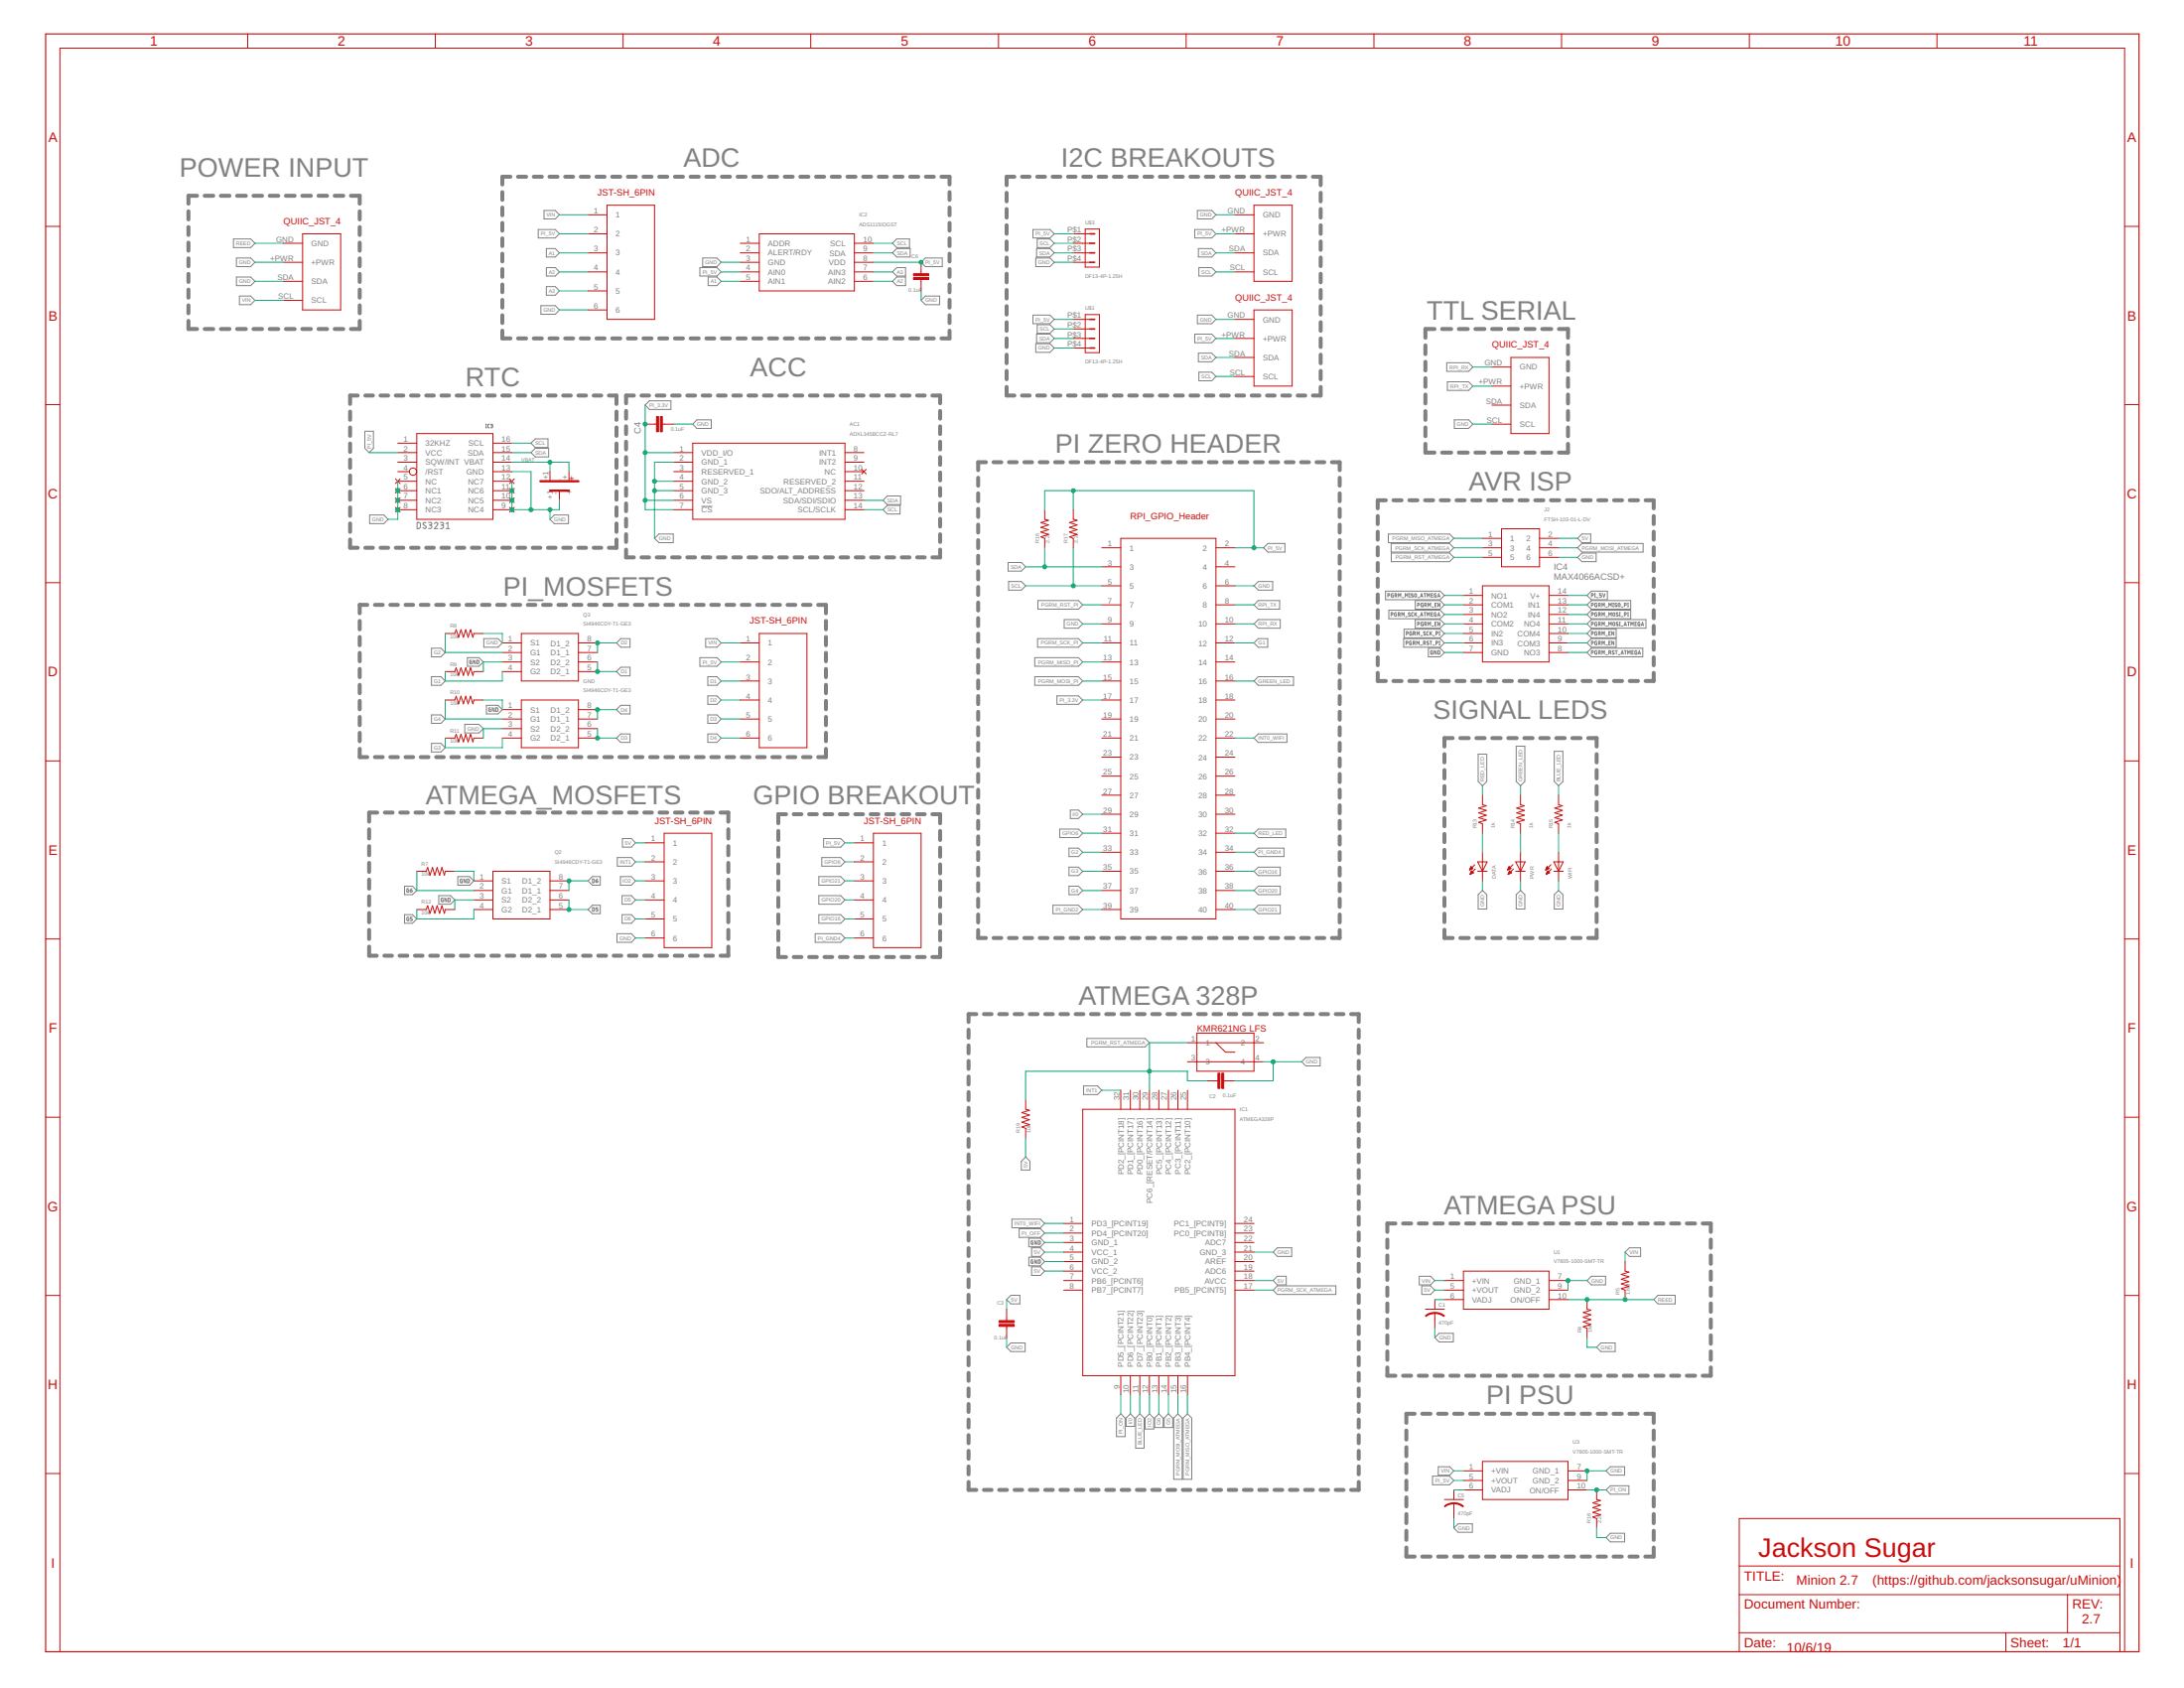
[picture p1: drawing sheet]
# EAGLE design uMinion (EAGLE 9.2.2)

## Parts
AC1  ADXL345BCCZ-RL7  [CC-14-1]
C1  470pF  C-USC1206  [C1206]
C2  0.1uF  CC0805KRX7R9BB104  [CAP_0805]
C3  0.1uF  CC0805KRX7R9BB104  [CAP_0805]
C4  0.1uF  CC0805KRX7R9BB104  [CAP_0805]
C5  470pF  C-USC1206  [C1206]
C6  0.1uF  CC0805KRX7R9BB104  [CAP_0805]
DATA  LED_E  [LED_1206]
GND  SI4946CDY-T1-GE3  [SOIC127P600X175-8N]
IC1  ATMEGA328P  ATMEGA328P-AU  [QFP80P900X900X120-32N]
IC2  ADS1115IDGST  [SOP50P490X110-10N]
IC3  DS3231/SO  [SO16W]
IC4  MAX4066ACSD+  [SOIC127P600X175-14N]
J2  FTSH-103-01-L-DV  [SAMTEC_FTSH-103-01-L-DV]
PWR  LED_E  [LED_1206]
Q2  SI4946CDY-T1-GE3  [SOIC127P600X175-8N]
Q3  SI4946CDY-T1-GE3  [SOIC127P600X175-8N]
R4  1M  10KOHM-0603-1/10W-1%  [0603]
R5  1.6M  10KOHM-0603-1/10W-1%  [0603]
R7  10k  10KOHM-0603-1/10W-1%  [0603]
R8  10k  10KOHM-0603-1/10W-1%  [0603]
R9  10k  10KOHM-0603-1/10W-1%  [0603]
R10  10k  10KOHM-0603-1/10W-1%  [0603]
R11  10k  10KOHM-0603-1/10W-1%  [0603]
R12  10k  10KOHM-0603-1/10W-1%  [0603]
R13  1k  R-US_M1206  [M1206]
R14  1k  R-US_M1206  [M1206]
R15  1k  R-US_M1206  [M1206]
R16  2.2k  10KOHM-0603-1/10W-1%  [0603]
R17  2.2k  10KOHM-0603-1/10W-1%  [0603]
R18  2.2k  10KOHM-0603-1/10W-1%  [0603]
R19  10k  10KOHM-0603-1/10W-1%  [0603]
U1  V7805-1000-SMT-TR  [V7805500SMTTR]
U3  V7805-1000-SMT-TR  [V7805500SMTTR]
U$1  DF13-4P-1.25H  [DF13A-4P-1.25H]
U$2  JST-SH_6PIN  [JST-SH_6PIN]
U$3  DF13-4P-1.25H  [DF13A-4P-1.25H]
U$5  QUIIC_JST_4  [QUIIC_JST_4]
U$6  QUIIC_JST_4  [QUIIC_JST_4]
U$7  QUIIC_JST_4  [QUIIC_JST_4]
U$8  JST-SH_6PIN  [JST-SH_6PIN]
U$9  40PIN_FEMALE_HEADER_SMD  [40PIN_FEMALE_HEADER_SMD]
U$10  QUIIC_JST_4  [QUIIC_JST_4]
U$11  CR1220_HOLDER  [CR1220_HOLDER]
U$12  KMR621NGLFS  [KMR621NGLFS]
U$13  JST-SH_6PIN  [JST-SH_6PIN]
U$14  JST-SH_6PIN  [JST-SH_6PIN]
WIFI  LED_E  [LED_1206]

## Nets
5V: C3.1 IC1.4(VCC_1) IC1.6(VCC_2) IC1.18(AVCC) J2.2 R19.1 U1.5(+VOUT) U$14.1
A1: IC2.5(AIN1) U$2.3
A2: IC2.6(AIN2) U$2.4
A3: IC2.7(AIN3) U$2.5
BLUE_LED: IC1.11(PD7_[PCINT23]) R15.2
D1: Q3.5(D2_1) Q3.6(D2_2) U$8.3
D2: Q3.7(D1_1) Q3.8(D1_2) U$8.4
D3: GND.5(D2_1) GND.6(D2_2) U$8.5
D4: GND.7(D1_1) GND.8(D1_2) U$8.6
D5: Q2.5(D2_1) Q2.6(D2_2) U$14.4
D6: Q2.7(D1_1) Q2.8(D1_2) U$14.5
G1: Q3.4(G2) R9.1 U$9.12
G2: Q3.2(G1) R8.1 U$9.33
G3: GND.4(G2) R11.1 U$9.35
G4: GND.2(G1) R10.1 U$9.37
G5: IC1.14(PB2_[PCINT2]) Q2.4(G2) R12.1
G6: IC1.13(PB1_[PCINT1]) Q2.2(G1) R7.1
GND: AC1.2(GND_1) AC1.4(GND_2) AC1.5(GND_3) C1.2 C2.2 C3.2 C4.2 C5.2 C6.2 DATA.C GND.1(S1) GND.3(S2) IC1.3(GND_1) IC1.5(GND_2) IC1.21(GND_3) IC2.3(GND) IC3.5(NC) IC3.6(NC1) IC3.7(NC2) IC3.8(NC3) IC3.9(NC4) IC3.10(NC5) IC3.11(NC6) IC3.12(NC7) IC3.13(GND) IC4.7(GND) J2.6 PWR.C Q2.1(S1) Q2.3(S2) Q3.1(S1) Q3.3(S2) R4.1 R7.2 R8.2 R9.2 R10.2 R11.2 R12.2 R18.1 U1.7(GND_1) U1.9(GND_2) U3.7(GND_1) U3.9(GND_2) U$1.P$4 U$2.6 U$3.P$4 U$5.SCL U$6.GND U$7.GND U$9.6 U$9.9 U$10.+PWR U$10.SDA U$11.- U$12.4 U$14.6 WIFI.C
GPIO6: U$9.31 U$13.2
GPIO16: U$9.36 U$13.5
GPIO20: U$9.38 U$13.4
GPIO21: U$9.40 U$13.3
GREEN_LED: R14.2 U$9.16
I/0: IC1.10(PD6_[PCINT22]) U$9.29
INT0_WIFI: IC1.1(PD3_[PCINT19]) U$9.22
INT1: IC1.32(PD2_[PCINT18]) U$14.2
IO2: IC1.12(PB0_[PCINT0]) U$14.3
N$2: C1.1 U1.6(VADJ)
N$3: C5.1 U3.6(VADJ)
N$8: R15.1 WIFI.A
N$10: DATA.A R13.1
N$11: PWR.A R14.1
PGRM_EN: IC4.2(COM1) IC4.4(COM2) IC4.9(COM3) IC4.10(COM4)
PGRM_MISO_ATMEGA: IC1.16(PB4_[PCINT4]) IC4.1(NO1) J2.1
PGRM_MISO_PI: IC4.13(IN1) U$9.13
PGRM_MOSI_ATMEGA: IC1.15(PB3_[PCINT3]) IC4.11(NO4) J2.4
PGRM_MOSI_PI: IC4.12(IN4) U$9.15
PGRM_RST_ATMEGA: C2.1 IC1.29(PC6_[RESET/PCINT14]) IC4.8(NO3) J2.5 R19.2 U$12.1
PGRM_RST_PI: IC4.6(IN3) U$9.7
PGRM_SCK_ATMEGA: IC1.17(PB5_[PCINT5]) IC4.3(NO2) J2.3
PGRM_SCK_PI: IC4.5(IN2) U$9.11
PI_3.3V: AC1.1(VDD_I/O) AC1.6(VS) AC1.7(!CS) C4.1 U$9.17
PI_5V: C6.1 IC2.4(AIN0) IC2.8(VDD) IC3.2(VCC) IC4.14(V+) R16.2 R17.2 U3.5(+VOUT) U$1.P$1 U$2.2 U$3.P$1 U$6.+PWR U$7.+PWR U$8.2 U$9.2 U$13.1
PI_GND2: U$9.39
PI_GND4: U$9.34 U$13.6
PI_OFF: IC1.2(PD4_[PCINT20])
PI_ON: IC1.9(PD5_[PCINT21]) R18.2 U3.10(ON/OFF)
RED_LED: R13.2 U$9.32
REED: R4.2 R5.1 U1.10(ON/OFF) U$10.GND
RPI_RX: U$5.GND U$9.10
RPI_TX: U$5.+PWR U$9.8
SCL: AC1.14(SCL/SCLK) IC2.10(SCL) IC3.16(SCL) R17.1 U$1.P$2 U$3.P$2 U$6.SCL U$7.SCL U$9.5
SDA: AC1.13(SDA/SDI/SDIO) IC2.9(SDA) IC3.15(SDA) R16.1 U$1.P$3 U$3.P$3 U$6.SDA U$7.SDA U$9.3
VBAT: IC3.14(VBAT) U$11.+ U$11.+1
VIN: R5.2 U1.1(+VIN) U3.1(+VIN) U$2.1 U$8.1 U$10.SCL
Unconnected: AC1.3(RESERVED_1) AC1.8(INT1) AC1.9(INT2) AC1.10(NC) AC1.11(RESERVED_2) AC1.12(SDO/ALT_ADDRESS) IC1.7(PB6_[PCINT6]) IC1.8(PB7_[PCINT7]) IC1.19(ADC6) IC1.20(AREF) IC1.22(ADC7) IC1.23(PC0_[PCINT8]) IC1.24(PC1_[PCINT9]) IC1.25(PC2_[PCINT10]) IC1.26(PC3_[PCINT11]) IC1.27(PC4_[PCINT12]) IC1.28(PC5_[PCINT13]) IC1.30(PD0_[PCINT16]) IC1.31(PD1_[PCINT17]) IC2.1(ADDR) IC2.2(ALERT/RDY) IC3.1(32KHZ) IC3.3(SQW/INT) IC3.4(/RST) U$5.SDA U$9.1 U$9.4 U$9.14 U$9.18 U$9.19 U$9.20 U$9.21 U$9.23 U$9.24 U$9.25 U$9.26 U$9.27 U$9.28 U$9.30 U$12.2 U$12.3

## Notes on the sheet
- ADC | I2C BREAKOUTS
- POWER INPUT
- TTL SERIAL
- ACC
- RTC
- PI ZERO HEADER
- AVR ISP
- PI_MOSFETS
- SIGNAL LEDS
- ATMEGA_MOSFETS | GPIO BREAKOUT
- ATMEGA 328P
- ATMEGA PSU
- PI PSU
- Jackson Sugar
- Minion 2.7 | (https://github.com/jacksonsugar/uMinion)
- 2.7
- 10/6/19

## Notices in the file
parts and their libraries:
SparkFun-Resistors: Licensing: Creative Commons ShareAlike 4.0 International - https://creativecommons.org/licenses/by-sa/4.0
